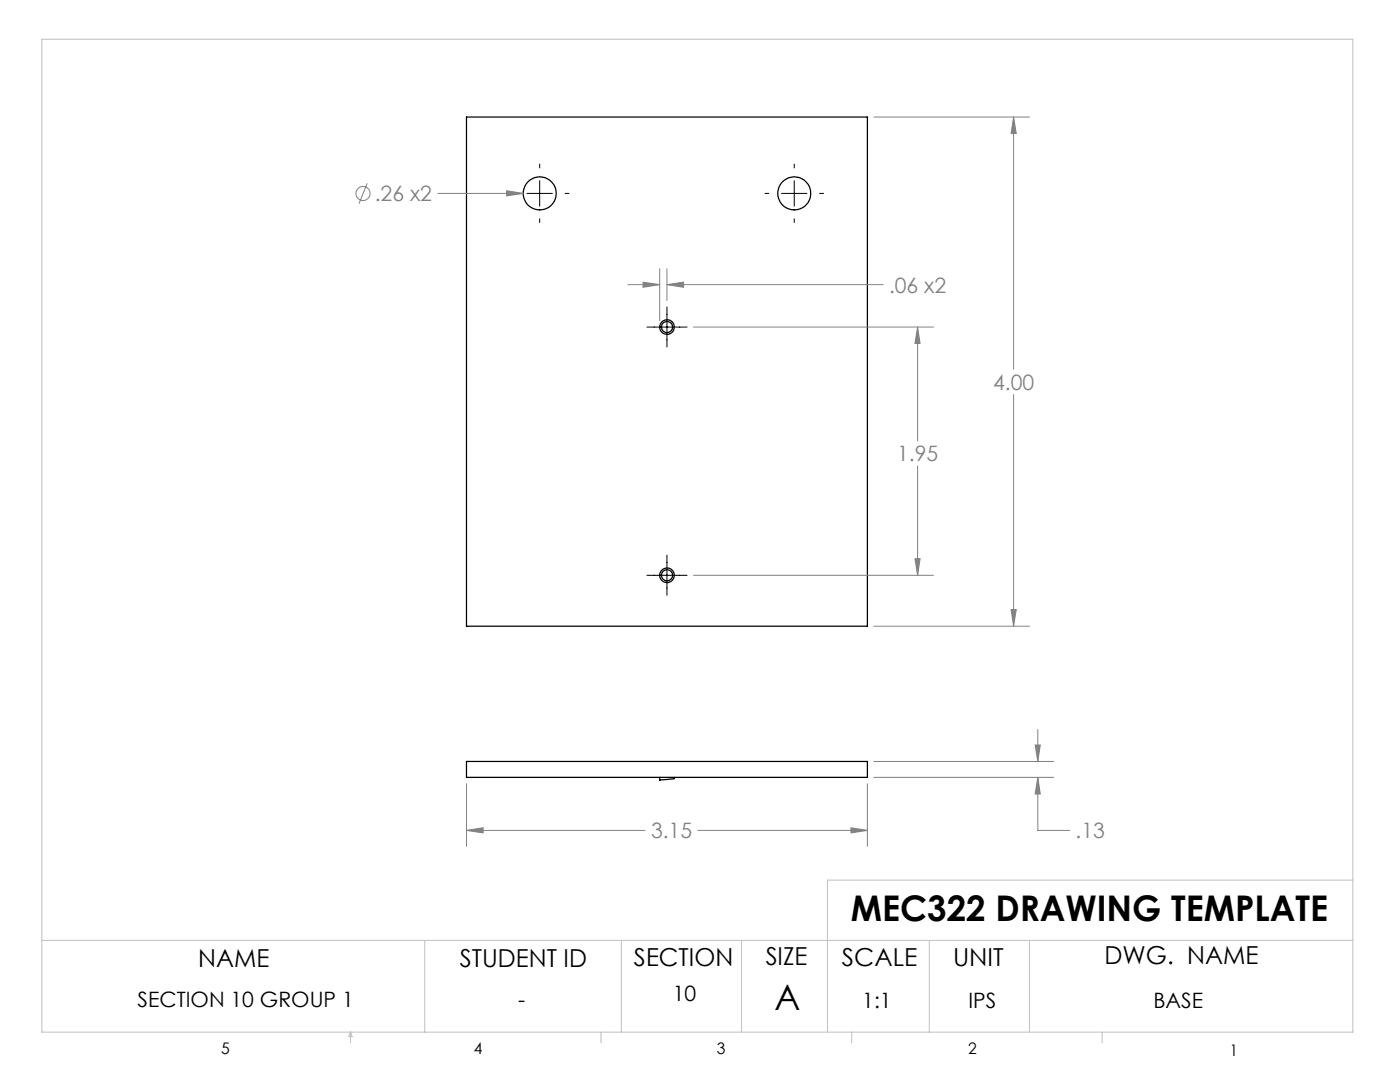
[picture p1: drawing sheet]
<svg xmlns="http://www.w3.org/2000/svg" width="279mm" height="216mm" viewBox="0 0 279 216" stroke-linecap="round" stroke-linejoin="round" font-family="sans-serif">
<g fill="none" stroke="#000" stroke-width=".25">
<path d="M93.1 23.4h80v101.6h-80zM131.7 65.3h.3M131.7 114.8h.3M93.1 151.9h80v3.2h-80zM131.7 155.1v.6l2.8-.3 .1-.3"/>
<circle cx="107.7" cy="38.6" r="3.3"/>
<circle cx="158.5" cy="38.6" r="3.3"/>
<circle cx="133.1" cy="65.3" r="1.46"/>
<circle cx="133.1" cy="65.3" r="1.11"/>
<circle cx="133.1" cy="114.8" r="1.46"/>
<circle cx="133.1" cy="114.8" r="1.11"/>
</g>
<g fill="none" stroke="#808080" stroke-width=".2">
<path d="M73.3 36.6l-1.7 4M87.4 38.6h17M101.1 38.1l3.3 .5-3.3 .5zM174.4 23.4h31.1M202.3 23.4l.5 3.2h-1zM202.3 23.4v50.3M125.3 56.8h6.4M128.3 56.3l3.4 .5-3.4 .5zM131.7 53.6v10.4M133.1 56.8l3.3-.5v1zM133.1 53.6v6.4M133.1 56.8h43.1"/>
<path d="M138.4 65.3h47.9M183.1 65.3l.5 3.2h-1zM183.1 65.3v22.6M202.3 78.7v46.3M183.1 93v21.8M138.4 114.8h47.9M182.6 111.5h1l-.5 3.3zM174.4 125h31.1M201.8 121.6h1l-.5 3.4zM93.1 156.4v12.5M173.1 156.4v12.5M174.4 151.9h35.9"/>
<path d="M174.4 155.1h35.9M206.6 148.7h1l-.5 3.2zM207.1 155.1l.5 3.3h-1zM207.1 155.1v10.6h6.4M207.1 145.6v6.3M93.1 165.7l3.3-.5v1zM93.1 165.7h35.6M139.3 165.7h33.8M169.8 165.2l3.3 .5-3.3 .5z"/>
<circle cx="72.5" cy="38.6" r="1.41"/>
</g>
<g fill="none" stroke="#000" stroke-width=".2">
<path d="M101.9 38.6h.7M105.2 38.6h5M107.7 32.7v.8M107.7 36.1v5M112.8 38.6h.8M152.7 38.6h.7M156 38.6h5M158.5 32.7v.8M158.5 36.1v5M163.6 38.6h.8M107.7 43.7v.7M158.5 43.7v.7"/>
<path d="M129.1 65.3h8M133.1 61.2v8.1M129.1 114.8h8M133.1 110.8v8"/>
</g>
<g fill="none" stroke="#c0c0c0" stroke-width=".2">
<path d="M8.4 7.8h261.6v198.2h-261.6zM270 175.6h-104.9v30.4M8.4 187.6h261.6M84.8 187.6v18.4M124 187.6v18.4M148 187.6v18.4M185.5 187.6v18.4M205.5 187.6v18.4M70 206v2.1M70 206l.3 .8h-.7zM119.9 206v2.1M170 206v2.1"/>
<path d="M220 206v2.1"/>
</g>
<path d="M201.8 121.6h1l-.5 3.4zM202.3 23.4l.5 3.2h-1zM101.1 38.1v1l3.3-.5zM128.3 56.3l3.4 .5-3.4 .5zM133.1 56.8l3.3-.5v1zM183.1 65.3l.5 3.2h-1zM182.6 111.5h1l-.5 3.3zM93.1 165.7l3.3-.5v1zM169.8 165.2l3.3 .5-3.3 .5zM206.6 148.7h1l-.5 3.2zM207.1 155.1l.5 3.3h-1z" fill="#808080"/>
<g font-size="7.1">
<text x="169.8" y="183.8">MEC322 DRAWING TEMPLATE</text>
<text x="154.6" y="201.6">A</text>
</g>
<g font-size="4.9">
<text x="39.6" y="193">NAME</text>
<text x="91.8" y="193">STUDENT ID</text>
<text x="126.5" y="192.7">SECTION</text>
<text x="152.8" y="192.6">SIZE</text>
<text x="168" y="192.8">SCALE</text>
<text x="190.2" y="192.7">UNIT</text>
<text x="220.4" y="192.4">DWG. NAME</text>
</g>
<g font-size="4.2" fill="#808080">
<text x="74.8" y="40.1">.26 x2</text>
<text x="177.4" y="58.4">.06 x2</text>
<text x="198.2" y="77.8">4.00</text>
<text x="179" y="92.1">1.95</text>
<text x="129.9" y="167.3">3.15</text>
<text x="214.7" y="167.3">.13</text>
</g>
<g font-size="4.2">
<text x="27.5" y="200.9">SECTION 10 GROUP 1</text>
<text x="103.4" y="200.9">-</text>
<text x="134.3" y="199.7">10</text>
<text x="172.1" y="201.2">1:1</text>
<text x="193.3" y="201.2">IPS</text>
<text x="230.2" y="201.2">BASE</text>
</g>
<g font-size="3.2">
<text x="44.2" y="210.4">5</text>
<text x="94.6" y="210.3">4</text>
<text x="143.1" y="210.4">3</text>
<text x="193.2" y="210.3">2</text>
<text x="245.4" y="210.6">1</text>
</g>
</svg>
